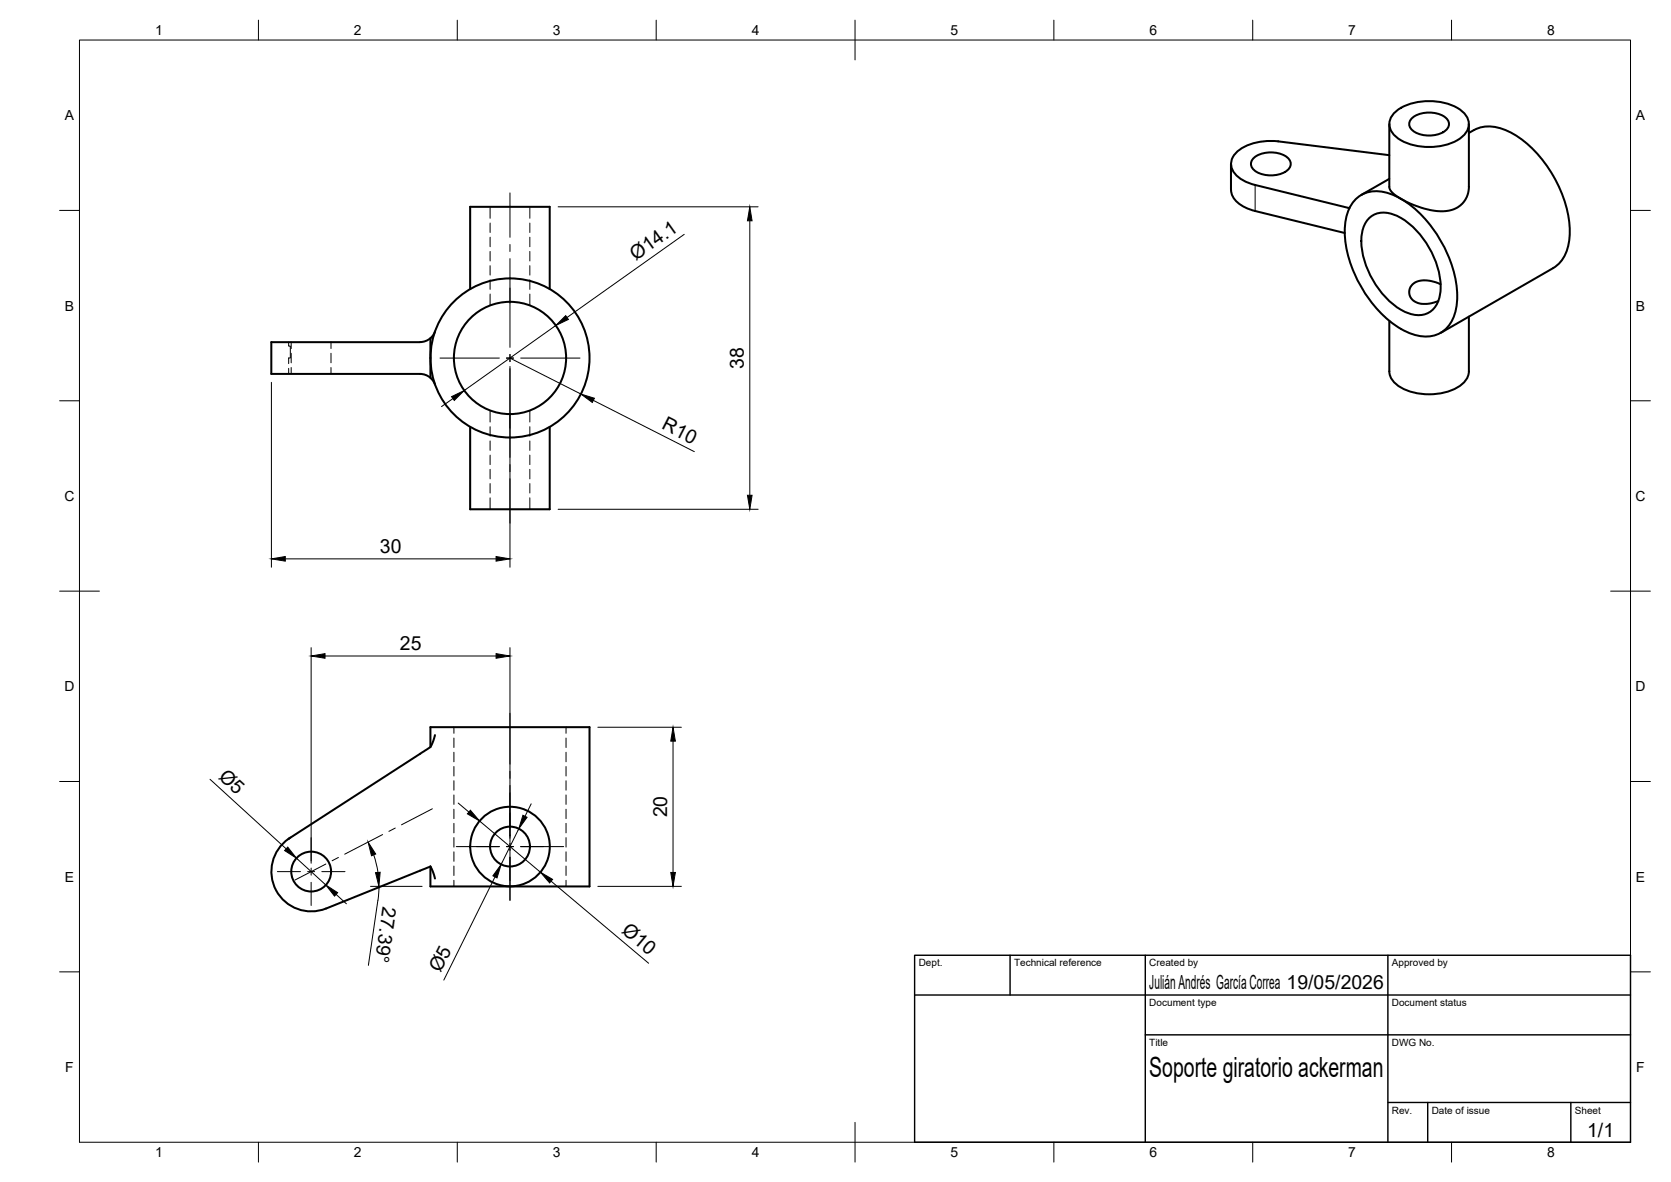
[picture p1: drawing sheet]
<svg xmlns="http://www.w3.org/2000/svg" width="420mm" height="297mm" viewBox="0 0 420 297" stroke-linecap="round" stroke-linejoin="round" font-family="sans-serif">
<!-- layer: Visible -->
<g fill="none" stroke="#000" stroke-width=".51">
<path d="M315.4 39.6a7.1 7.1 0 0 1 8.8 .5 2.1 2.1 0 0 1-1.1 3.1 7.5 7.5 0 0 1-7.7-.4 1.94 1.94 0 0 1 0-3.2zM349.3 39l-27.9-3.5a13.7 13.7 0 0 0-10.4 2.7 3.9 3.9 0 0 0 .5 6.4 11 11 0 0 0 4.1 1.9l23.7 5.8M349.3 31.2v15.9l.3 .7 .6 .7 2.1 1.5M350.5 28.4a14 14 0 0 1 12.6-2.6 8.4 8.4 0 0 1 6 4.2 4 4 0 0 1-1.7 4.6 15 15 0 0 1-16.1 0 3.9 3.9 0 0 1-.8-6.2zM355.2 29.6a7.1 7.1 0 0 1 8.8 .5 2.1 2.1 0 0 1-1.1 3.1 7.5 7.5 0 0 1-7.7-.4 1.94 1.94 0 0 1 0-3.2zM369.3 33.4a9.2 9.2 0 0 1 9.9-.4 30.1 30.1 0 0 1 14.5 18.5 18.6 18.6 0 0 1 0 12.3 7.6 7.6 0 0 1-3.2 3.6l-28.3 16.3M369.3 31.2v16.3l-.5 2-1.1 1.6-1.2 1-1.2 .6-2 .4h-1.9l-4-.9-2.4-.9-2.7-1.3M309.5 41.2v6.5a5.6 5.6 0 0 0 4.1 4.7l2 .6 22.5 5.6M340.5 50.4a7.9 7.9 0 0 1 8.9-1.7 26.2 26.2 0 0 1 13.3 12.6 25.7 25.7 0 0 1 3.4 16.3 7.8 7.8 0 0 1-11 6.4 26.2 26.2 0 0 1-13.3-12.7 25.7 25.7 0 0 1-3.4-16.3 9.7 9.7 0 0 1 2.1-4.6zM344.1 55a5.7 5.7 0 0 1 6.9-.9 21.3 21.3 0 0 1 11.2 19.4 5.6 5.6 0 0 1-6.3 5.6 15.5 15.5 0 0 1-9.9-7.4 18.8 18.8 0 0 1-3.4-13.8l.4-1.1zM349.3 44.9l-7 4.1M118.2 72.7v-20.7h20v20.7"/>
<path d="M362.2 71.4l-2.1-.7-1.6-.3-1.9 .3-1.3 .7a2.86 2.86 0 0 0-.7 3.1 2.86 2.86 0 0 0 2.7 1.8h2.3l2-.6M369.3 79.6v13.7a5.4 5.4 0 0 1-3.9 4.6 15.4 15.4 0 0 1-14-1.1 4.7 4.7 0 0 1-2.1-3.5v-12.6M108.2 85l-1.2 .7-1.4 .3h-37.4v8h37.4l1.4 .2 1.2 .7M109.4 83.3l-.5 .9-.7 .8v10l.7 .7 .5 .9M118.2 107.3v20.7h20v-20.7M108.2 187.7v-5h40v40.1h-40v-5.1M109.4 184.7l-.2 .8a4.8 4.8 0 0 1-3.1 3.6l-33.5 21.7M72.6 210.8a10 10 0 0 0-3.2 12.9 10 10 0 0 0 12.6 4.6l26.2-10.6M73 210.5l-.4 .3M108.2 217.7l1.2 3.1"/>
<circle cx="128.2" cy="90" r="20"/>
<circle cx="128.2" cy="90" r="14.1"/>
<circle cx="78.2" cy="219" r="5"/>
<circle cx="128.2" cy="212.7" r="5"/>
<circle cx="128.2" cy="212.7" r="10"/>
</g>
<!-- layer: Hidden -->
<g fill="none" stroke="#000" stroke-width=".25">
<path d="M123.2 52v2.8M123.2 56.1v2.3M123.2 59.6v2.4M133.2 52v2.8M133.2 56.1v2.3M133.2 59.6v2.4M123.2 63.2v2.4M123.2 66.8v2.3M123.2 70.3v2.4M123.2 73.9v2.9M133.2 63.2v2.4M133.2 66.8v2.3"/>
<path d="M133.2 70.3v2.4M133.2 73.9v2.9M72.6 86v1h.4v3h-.4v1.4M72.6 92.6v1.4M73.2 86v1.6M73.2 88.8v2.4M73.2 92.4v1.6M83.2 86v1.6M83.2 88.8v2.4M83.2 92.4v1.6M123.2 103.2v2.9M123.2 107.2v2.4"/>
<path d="M123.2 110.8v2.4M123.2 114.4v2.4M123.2 117.9v2.4M133.2 103.2v2.9M133.2 107.2v2.4M133.2 110.8v2.4M133.2 114.4v2.4M133.2 117.9v2.4M123.2 121.5v2.4M123.2 125.1v2.9M133.2 121.5v2.4M133.2 125.1v2.9"/>
<path d="M114.1 182.7v1.6M114.1 185.5v2.4M114.1 189v2.4M114.1 192.6v2.4M114.1 196.2v2.4M114.1 199.8v2.3M142.3 182.7v1.6M142.3 185.5v2.4M142.3 189v2.4M142.3 192.6v2.4M142.3 196.2v2.4M142.3 199.8v2.3"/>
<path d="M114.1 203.4v2.3M114.1 206.9v2.4M114.1 210.5v2.4M114.1 214.1v2.4M114.1 217.6v2.4M142.3 203.4v2.3M142.3 206.9v2.4M142.3 210.5v2.4M142.3 214.1v2.4M142.3 217.6v2.4M114.1 221.2v1.6M142.3 221.2v1.6"/>
</g>
<!-- layer: Visible Narrow -->
<path d="M315.6 46.5v6.5M339.4 52l-.4 .2" fill="none" stroke="#000" stroke-width=".25"/>
<!-- layer: BORDER -->
<g fill="none" stroke="#000" stroke-width=".25">
<path d="M20 10.1h390v276.9h-390zM65 5.1v5M115 5.1v5M165 5.1v5M215 5.1v10M265 5.1v5M315 5.1v5M365 5.1v5M15 52.9h5M410 52.9h5M15 100.7h5M410 100.7h5"/>
<path d="M15 148.6h10M405 148.6h10M15 196.4h5M410 196.4h5M15 244.2h5M410 244.2h5M65 287v5M115 287v5M165 287v5M215 282.1v9.9M265 287v5M315 287v5"/>
<path d="M365 287v5"/>
</g>
<!-- layer: TITLEBLOCK -->
<path d="M230 240.1h180v46.9h-180zM230 250h180M254 240.1v9.9M288 240.1v46.9M349 240.1v46.9M288 260.1h122M349 277.1h61M359 277.1v9.9M395 277.1v9.9" fill="none" stroke="#000" stroke-width=".36"/>
<!-- layer: Smart Centers -->
<g fill="none" stroke="#000" stroke-width=".25">
<path d="M128.2 48.5v11.1M128.2 61.4v1.8M128.2 65v22.3M110.6 90h15M127.3 90h1.8M128.2 89.1v1.8M128.2 92.7v22.3M130.9 90h14.9M128.2 116.7v1.8M128.2 120.3v11.2M128.2 179.2v12.8M128.2 193.8v1.8"/>
<path d="M128.2 197.4v14.3M69.7 219h5.9M77.3 219h1.8M78.2 210.5v5.9M78.2 218.2v1.7M80.9 219h5.8M81.9 217.1l-7.7 4.1M85.1 215.5l-1.6 .8M96.2 209.7l-9.5 5M99.4 208.1l-1.6 .8M108.7 203.2l-7.7 4.1M114.7 212.8h10.9"/>
<path d="M127.3 212.8h1.8M128.2 211.9v14.4M130.9 212.8h10.8M78.2 221.7v5.8"/>
</g>
<!-- layer: FD_Dimensions -->
<g fill="none" stroke="#000" stroke-width=".25">
<path d="M140.3 52h50.3M172 58.9l-29.4 20.9M188.5 55.5v69M68.2 96.1v46.4M128.2 90l17.9 9M128.2 92.1v50.4M139.7 81.8l-23 16.3M113.9 100.2l-2.9 2M149.2 100.6l25.4 12.9M140.3 128h50.3M71.7 140.4h53M78.2 162.8v54.1"/>
<path d="M81.7 164.9h43M128.2 162.8v47.9M52.8 195.8l19.1 17.5M150.3 182.8h21M169.2 186.3v33M74.5 215.7l7.4 6.7M94 214.8l1 4.4M115.2 201.8l2.7 2.3M120.6 206.3l15.3 12.9M130.5 208.3l-4.5 8.9M133.6 202l-1.6 3.1M84.5 224.8l2.6 2.3"/>
<path d="M93.2 222.7h12.9M95.3 222.7l-.3 3.5-2.4 16.4M124.5 220.4l-12.9 25.9M138.6 221.4l24.5 20.7M150.3 222.7h21"/>
</g>
<g fill="#000" stroke="#000" stroke-width=".25">
<path d="M188.5 52l.6 3.5h-1.2zM139.7 81.8l2.5-2.5 .7 1zM113.5 99.7l3.2-1.6-2.5 2.5zM146.1 99l3.4 1.1-.6 1zM68.2 140.4l3.5-.5v1.1zM124.7 139.9l3.5 .5-3.5 .6zM187.9 124.5h1.2l-.6 3.5zM78.2 164.9l3.5-.6v1.1zM124.7 164.3l3.5 .6-3.5 .5zM169.2 182.8l.6 3.5h-1.1zM72.3 212.9l2.2 2.8-2.9-2zM92.6 211.6l1.9 3-1.1 .5z"/>
<path d="M94.4 219.3l1.2-.1-.3 3.5zM118.3 203.6l2.3 2.7-3.1-1.8zM131.5 204.9l1 .5-2 2.9zM168.7 219.3h1.1l-.6 3.4zM81.9 222.4l3 1.9-.8 .9zM126 217.2l-1 3.4-1.1-.5zM135.9 219.2l3 1.8-.7 .9z"/>
</g>
<text font-size="7" x="289" y="270.6">Soporte giratorio ackerman</text>
<g font-size="4.9">
<text x="159.9" y="65.6" transform="rotate(-35 159.9 65.6)">Ø14.1</text>
<text x="187" y="92.7" transform="rotate(-90 187 92.7)">38</text>
<text x="166.2" y="107.6" transform="rotate(27 166.2 107.6)">R10</text>
<text x="95.5" y="139">30</text>
<text x="100.5" y="163.4">25</text>
<text x="54.7" y="195.5" transform="rotate(42 54.7 195.5)">Ø5</text>
<text x="167.8" y="205.4" transform="rotate(-90 167.8 205.4)">20</text>
<text x="96.3" y="227.7" transform="rotate(98 96.3 227.7)">27.39°</text>
<text x="156.1" y="234.2" transform="rotate(40 156.1 234.2)">Ø10</text>
<text x="110.7" y="244.5" transform="rotate(-64 110.7 244.5)">Ø5</text>
<text x="289" y="248.5">Julián Andrés García Correa 19/05/2026</text>
<text x="399.1" y="285.7">1/1</text>
</g>
<g font-size="3.5">
<text x="39" y="8.8">1</text>
<text x="89" y="8.8">2</text>
<text x="139" y="8.8">3</text>
<text x="189" y="8.8">4</text>
<text x="239" y="8.8">5</text>
<text x="289" y="8.8">6</text>
<text x="339" y="8.8">7</text>
<text x="389" y="8.8">8</text>
<text x="16.3" y="30.2">A</text>
<text x="411.3" y="30.2">A</text>
<text x="16.3" y="78">B</text>
<text x="411.3" y="78">B</text>
<text x="16.2" y="125.9">C</text>
<text x="411.2" y="125.9">C</text>
<text x="16.2" y="173.7">D</text>
<text x="411.2" y="173.7">D</text>
<text x="16.3" y="221.6">E</text>
<text x="411.3" y="221.6">E</text>
<text x="16.4" y="269.4">F</text>
<text x="411.4" y="269.4">F</text>
<text x="39" y="290.8">1</text>
<text x="89" y="290.8">2</text>
<text x="139" y="290.8">3</text>
<text x="189" y="290.8">4</text>
<text x="239" y="290.8">5</text>
<text x="289" y="290.8">6</text>
<text x="339" y="290.8">7</text>
<text x="389" y="290.8">8</text>
</g>
<g font-size="2.5">
<text x="231" y="242.9">Dept.</text>
<text x="255" y="242.9">Technical reference</text>
<text x="289" y="242.9">Created by</text>
<text x="350" y="242.9">Approved by</text>
<text x="289" y="252.8">Document type</text>
<text x="350" y="252.8">Document status</text>
<text x="289" y="262.9">Title</text>
<text x="350" y="262.9">DWG No.</text>
<text x="350" y="279.9">Rev.</text>
<text x="360" y="279.9">Date of issue</text>
<text x="396" y="279.9">Sheet</text>
</g>
</svg>
